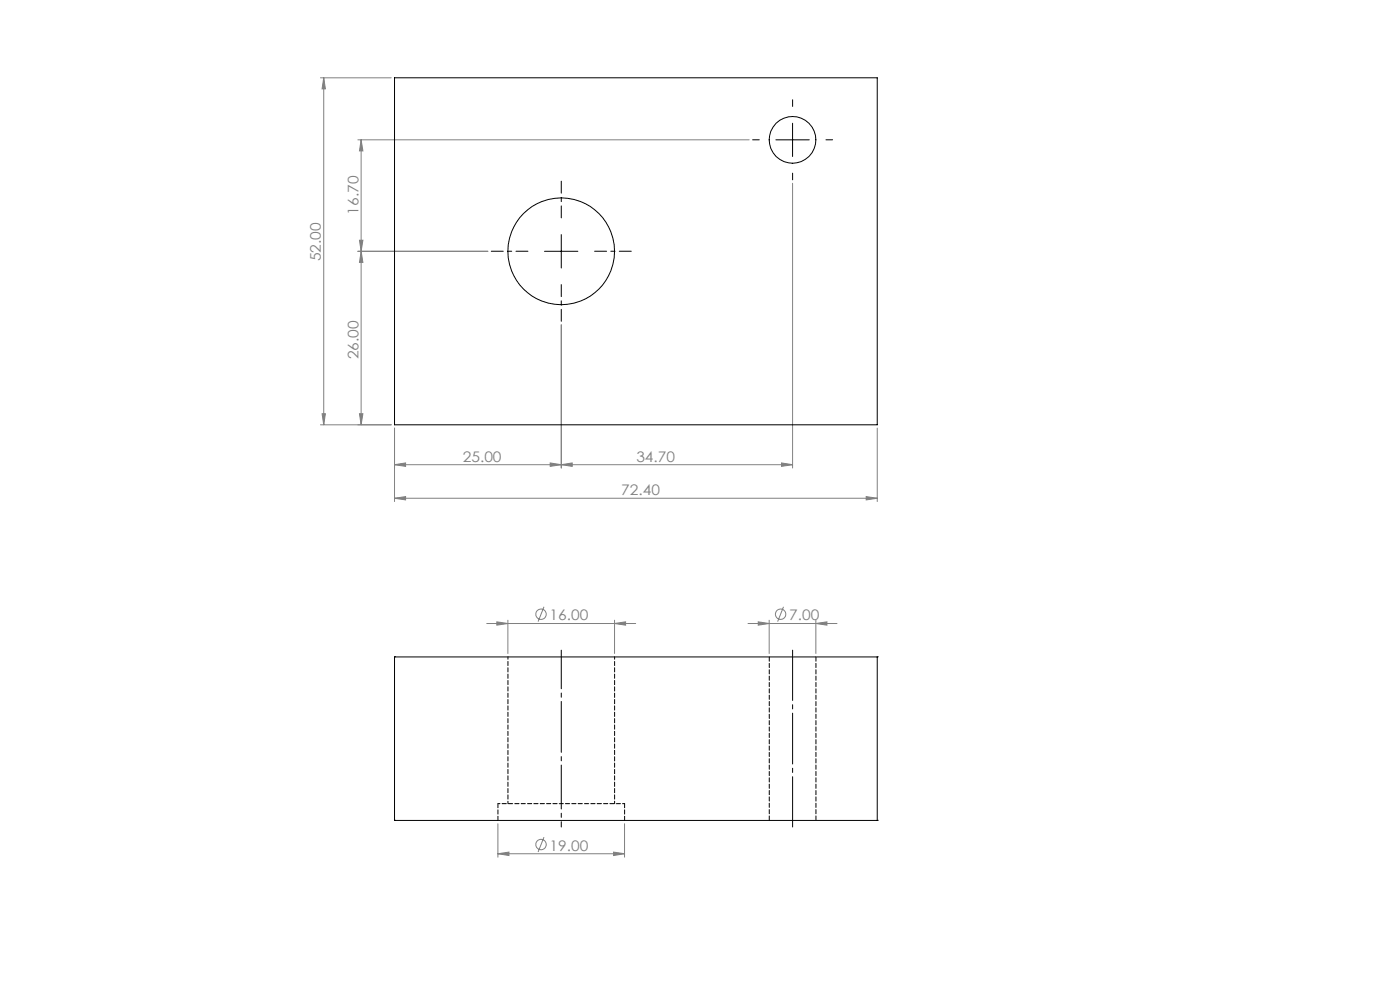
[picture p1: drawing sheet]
<svg xmlns="http://www.w3.org/2000/svg" width="420mm" height="297mm" viewBox="0 0 420 297" stroke-linecap="round" stroke-linejoin="round" font-family="sans-serif">
<g fill="none" stroke="#808080" stroke-width=".3">
<path d="M96.1 23.3h21.3M97.1 23.3l.5 3.3h-1zM97.1 23.3v104M107.4 41.9h117.4M108.3 41.9l.6 3.3h-1.1zM108.3 41.9v85.4M237.8 54.9v85.4M107.4 75.3h39M107.8 72h1.1l-.6 3.3zM108.3 75.3l.6 3.3h-1.1zM168.4 97.3v43M96.1 127.3h21.3"/>
<path d="M96.6 124h1l-.5 3.3zM107.8 124h1.1l-.6 3.3zM118.4 139.3l3.3-.6v1.1zM118.4 128.3v22M118.4 139.3h119.4M165.1 138.7l3.3 .6-3.3 .5zM168.4 139.3l3.3-.6v1.1zM234.5 138.7l3.3 .6-3.3 .5zM263.2 128.3v22M118.4 149.3l3.3-.5v1zM118.4 149.3h144.8M259.9 148.8l3.3 .5-3.3 .5z"/>
<path d="M146 186.9h44.7M149 186.4l3.4 .5-3.4 .5zM152.4 185.9v10M163.2 181.9l-1.8 4.4M184.4 186.9l3.3-.5v1zM184.4 185.9v10M224.4 186.9h26.7M227.5 186.4l3.3 .5-3.3 .5zM230.8 185.9v10M235.1 181.9l-1.8 4.4M244.8 186.9l3.3-.5v1zM244.8 185.9v10"/>
<path d="M149.4 255.9l3.3-.5v1zM149.4 246.9v10M149.4 255.9h38M163.2 250.9l-1.8 4.4M184.1 255.4l3.3 .5-3.3 .5zM187.4 246.9v10"/>
<circle cx="162.3" cy="184.1" r="1.56"/>
<circle cx="234.2" cy="184.1" r="1.56"/>
<circle cx="162.3" cy="253.1" r="1.55"/>
</g>
<path d="M237.8 194.9v53" fill="none" stroke="#000" stroke-width=".3" stroke-dasharray="15.2 1.3 1.3 1.3" stroke-dashoffset=".2"/>
<path d="M168.4 194.9v46" fill="none" stroke="#000" stroke-width=".3" stroke-dasharray="15.2 1.3 1.3 1.3" stroke-dashoffset="3.7"/>
<path d="M168.4 247.9v-7" fill="none" stroke="#000" stroke-width=".3" stroke-dasharray="15.2 1.3 1.3 1.3" stroke-dashoffset="13.6"/>
<path d="M158.4 75.3h-11M168.4 65.3v-11M178.4 75.3h11M168.4 85.3v11" fill="none" stroke="#000" stroke-width=".3" stroke-dasharray="15.2 1.3 1.3 1.3" stroke-dashoffset="11.6"/>
<path d="M237.8 31.9v-2M227.8 41.9h-2M237.8 51.9v2M247.8 41.9h2" fill="none" stroke="#000" stroke-width=".3" stroke-dasharray="15.2 1.3 1.3 1.3"/>
<path d="M237.8 36.9v10M232.8 41.9h10M163.4 75.3h10M168.4 70.3v10" fill="none" stroke="#000" stroke-width=".3"/>
<g fill="#808080">
<path d="M165.1 138.7l3.3 .6-3.3 .5zM118.4 139.3l3.3-.6v1.1zM259.9 148.8l3.3 .5-3.3 .5zM118.4 149.3l3.3-.5v1z"/>
<path d="M168.4 139.3l3.3-.6v1.1zM234.5 138.7l3.3 .6-3.3 .5zM149 186.4l3.4 .5-3.4 .5zM184.4 186.9l3.3-.5v1zM149.4 255.9l3.3-.5v1zM184.1 255.4l3.3 .5-3.3 .5zM227.5 186.4l3.3 .5-3.3 .5zM244.8 186.9l3.3-.5v1z"/>
<path d="M96.6 124h1l-.5 3.3zM97.1 23.3l.5 3.3h-1zM107.8 72h1.1l-.6 3.3zM108.3 41.9l.6 3.3h-1.1z"/>
<path d="M108.3 75.3l.6 3.3h-1.1zM107.8 124h1.1l-.6 3.3z"/>
</g>
<g fill="none" stroke="#000" stroke-width=".3">
<path d="M118.4 23.3h144.8v104h-144.8zM118.4 196.9h144.8v49h-144.8z"/>
<circle cx="237.8" cy="41.9" r="7"/>
<circle cx="168.4" cy="75.3" r="16"/>
</g>
<path d="M118.4 196.9h.1M263.2 196.9h.1M118.4 245.9h.1M149.4 245.9v-5M187.4 245.9v-5M263.2 245.9h.1" fill="none" stroke="#000" stroke-width=".3" stroke-dasharray="1.3 .6"/>
<path d="M149.4 240.9h19M168.4 240.9h19" fill="none" stroke="#000" stroke-width=".3" stroke-dasharray="1.3 .6" stroke-dashoffset=".7"/>
<path d="M184.4 196.9v44M152.4 240.9v-44" fill="none" stroke="#000" stroke-width=".3" stroke-dasharray="1.3 .6" stroke-dashoffset=".5"/>
<path d="M244.8 196.9v49M230.8 245.9v-49" fill="none" stroke="#000" stroke-width=".3" stroke-dasharray="1.3 .6" stroke-dashoffset="-.1"/>
<g font-size="4.4" fill="#808080">
<text x="107.5" y="64.3" transform="rotate(-90 107.5 64.3)">16.70</text>
<text x="96.3" y="78.3" transform="rotate(-90 96.3 78.3)">52.00</text>
<text x="107.5" y="107.7" transform="rotate(-90 107.5 107.7)">26.00</text>
<text x="138.8" y="138.4">25.00</text>
<text x="190.9" y="138.4">34.70</text>
<text x="186.4" y="148.4">72.40</text>
<text x="164.9" y="185.9">16.00</text>
<text x="236.8" y="185.9">7.00</text>
<text x="164.9" y="254.9">19.00</text>
</g>
</svg>
